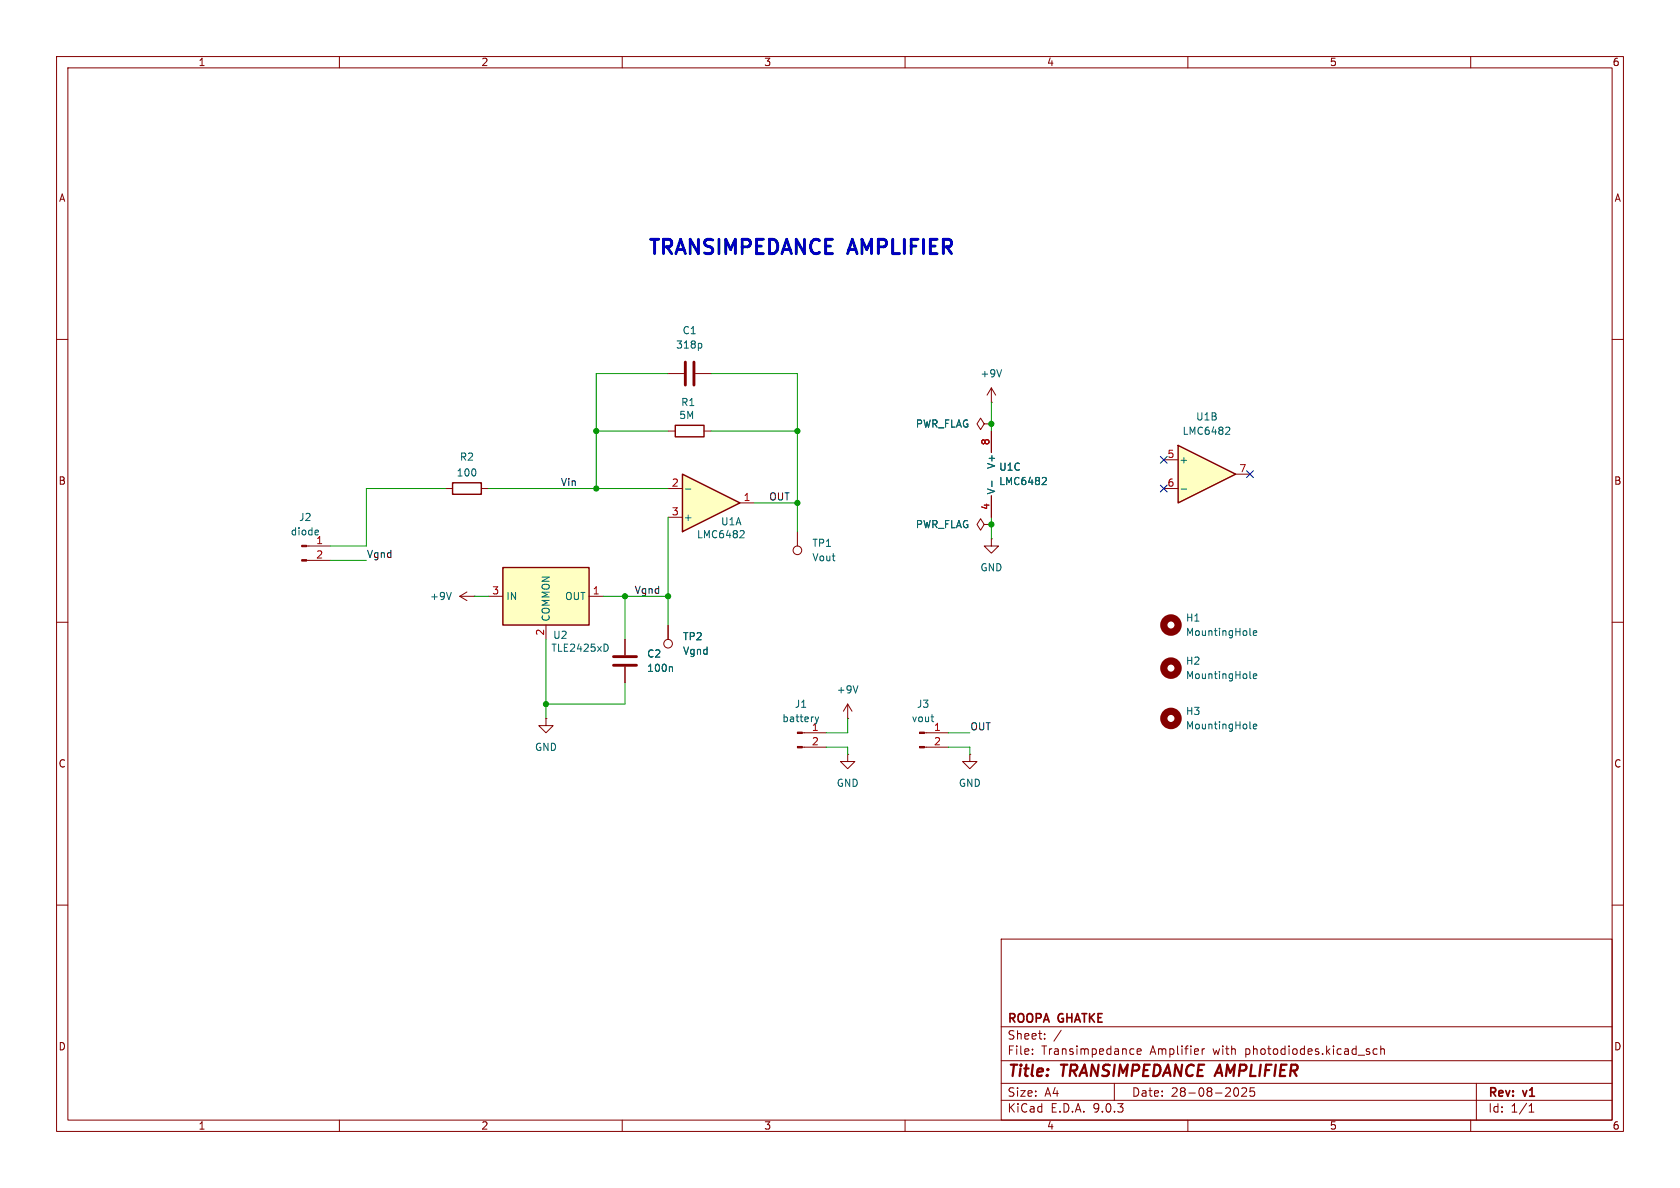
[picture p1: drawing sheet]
<svg xmlns="http://www.w3.org/2000/svg" width="297mm" height="210mm" viewBox="0 0 297 210" stroke-linecap="round" stroke-linejoin="round" font-family="sans-serif">
<g fill="none" stroke="#840000" stroke-width=".18">
<path d="M10 10h277v190h-277zM12 12h273v186h-273zM60 10v2M110 10v2M160 10v2M210 10v2M260 10v2M10 60h2M118.1 66h2.8M118.1 76.2h1.3M122.9 66h2.8M124.5 76.2h1.2"/>
<path d="M174 74.9l-.6-1-.7 1 .7 1 .6-1h1.3M175.3 71.1h.1M175.3 74.9h.1M175.3 68.6v2.5M175.3 76.2v3.8M175.3 68.6l-.8 1.3M175.3 68.6l.7 1.3M285 60h2M54.2 96.5h4.2M54.2 99.1h4.2M78.7 86.4h1.3M85.1 86.4h1.3"/>
<path d="M174 92.7l-.6-1-.7 1 .7 1 .6-1h1.3M175.3 92.7h.1M175.3 95.3v1.2h1.2l-1.2 1.3-1.3-1.3h1.3M175.3 95.3h.1M175.3 87.6v3.8M10 110h2M81.3 105.4l1.2 .8M81.3 105.4h2.5M82.5 104.6l-1.2 .8M83.8 105.4h.1M118.1 110.5v2.5M285 110h2"/>
<path d="M96.5 127v1.3h1.3l-1.3 1.2-1.3-1.2h1.3M96.5 127h.1M10 160h2M177 166h108v32h-108zM285 160h2M60 198v2M110 198v2M160 198v2M177 194.5h108M177 191.5h108M177 187.5h108M177 181.5h108"/>
<path d="M182.5 186.3v.1M182.5 185.5v.1M184.7 183.6v.1M184.7 182.8v.1M187.6 182.1l-1.3 2M197 191.5v3M200 185.4l.5 .1M200.5 186.3l-.5 .1M201 185.9l.7-.1v-.3l-.5-.1-.2 .2 .1 .7h.6M210 198v2M212.5 185.4v1M213 185.4l-.3 .1-.2 .2"/>
<path d="M218.3 192.4l.2-.1a.81 .81 0 0 1 .5 .6 .81 .81 0 0 1-.3 .8h-.4M219.5 192.4l.6-.1 .2 .1 .1 .3-.9 1.1h.9M221.7 192.3h-.7v.7l.2-.1h.5l.1 .3-.1 .5-.2 .1-.5-.1M243.5 185.5l-.5-.1-.3 .3v.4l.2 .2h.6M244.1 185.5l.2-.1 .4 .1v.9M244.1 184.9v1.5M260 198v2M261 191.5v6.5M270.3 196.6h.9M270.3 195.5l.4-.4v1.5"/>
<circle cx="118.1" cy="113.8" r=".76"/>
</g>
<path d="M123.8 60.7l.3 .2v.4l-.3 .2M177.1 65.3l-.4 1.3M56.1 93.7l.2 .3-.6 .1M175.4 85v1M184.4 84.4l.5 .1 .1 .3-.8 .9h.8M79.8 104.7l-.4 1.3" fill="none" stroke="#006464" stroke-width=".18"/>
<path d="M121.2 64v4.1M122.7 64v4.1" fill="none" stroke="#840000" stroke-width=".51"/>
<path d="M119.4 75.2h5.1v2h-5.1zM80 85.3h5.1v2.1h-5.1z" fill="none" stroke="#840000" stroke-width=".25"/>
<g fill="#840000" stroke="#840000" stroke-width=".18">
<path d="M53.3 96.4h.9v.2h-.9z"/>
<path d="M53.3 98.9h.9v.3h-.9z"/>
</g>
<path d="M88.9 100.3h15.2v10.2h-15.2z" fill="#ffffc2"/>
<path d="M88.9 100.3h15.2v10.2h-15.2z" fill="none" stroke="#840000" stroke-width=".25"/>
<path d="M86.4 105.4h2.5M96.5 110.5v2.5M104.1 105.4h2.6M149.9 127h.1M149.9 124.5l-.8 1.2M149.9 124.5l.7 1.2M149.9 124.5v2.5" fill="none" stroke="#840000" stroke-width=".18"/>
<path d="M107.1 113.9a.68 .68 0 0 1 .4 .6 .68 .68 0 0 1-.4 .6M151.7 121.2l-.4 1.3" fill="none" stroke="#006464" stroke-width=".18"/>
<path d="M120.6 83.8l10.2 5.1-10.2 5.1z" fill="#ffffc2"/>
<path d="M120.6 83.8l10.2 5.1-10.2 5.1z" fill="none" stroke="#840000" stroke-width=".25"/>
<g fill="none" stroke="#840000" stroke-width=".18">
<path d="M118.1 91.4h2.5M118.1 86.4h2.5M130.8 88.9h2.5M141 94v2.5M141.8 129.5h4.2M141.8 132.1h4.2M149.9 133.4v1.2h1.2l-1.2 1.3-1.3-1.3h1.3M149.9 133.4h.1"/>
<circle cx="141" cy="97.3" r=".76"/>
</g>
<path d="M121.2 86.5h.9M131 93.8l.4 .1 .2 .3-.8 .9h.8M221 119.8l.2 .2M221 112.2l.2 .1M221.6 119.5l.6-.1-.1-.2-.3-.1-.2 .2v.6h.5M221.6 111.9l.6-.1-.1-.2-.3-.1-.2 .2v.6h.5M144.1 126.7l.3 .9 .3-.9" fill="none" stroke="#006464" stroke-width=".18"/>
<g fill="#840000" stroke="#840000" stroke-width=".18">
<path d="M141 129.4h.8v.3h-.8z"/>
<path d="M141 132h.8v.2h-.8z"/>
</g>
<g fill="none" stroke="#840000" stroke-width="1.3">
<circle cx="207" cy="110.5" r="1.27"/>
<circle cx="207" cy="118.1" r="1.27"/>
</g>
<path d="M208.3 78.7l10.1 5.1-10.1 5.1z" fill="#ffffc2"/>
<path d="M208.3 78.7l10.1 5.1-10.1 5.1z" fill="none" stroke="#840000" stroke-width=".25"/>
<g fill="none" stroke="#840000" stroke-width=".18">
<path d="M175.3 74.9h.1M175.3 76.2v3.8M175.3 92.7h.1M175.3 87.6v3.8M205.7 81.3h2.6M205.7 86.4h2.6M218.4 83.8h2.6M110.5 113v2.8M110.5 117.9v2.8M118.1 110.5v2.5M163.4 129.5h4.2M163.4 132.1h4.2"/>
<path d="M171.4 133.4v1.2h1.3l-1.3 1.3-1.2-1.3h1.2M171.4 133.4h.1"/>
</g>
<path d="M216.9 75.5l.4 .1 .1 .3-.8 .9h.8M175.4 85v1M184.4 84.4l.5 .1 .1 .3-.8 .9h.8M208.8 86.5h1M118.7 117.8l.2 .2v.7M164.6 126.7h.5M221 128.7l.2 .1M221.6 128.4l.6-.1-.1-.2-.3-.1-.2 .2v.6h.5" fill="none" stroke="#006464" stroke-width=".18"/>
<g fill="#840000" stroke="#840000" stroke-width=".18">
<path d="M162.6 129.4h.8v.3h-.8z"/>
<path d="M162.6 132h.8v.2h-.8z"/>
</g>
<circle cx="207" cy="127" r="1.27" fill="none" stroke="#840000" stroke-width="1.3"/>
<path d="M108.5 116.1h4M108.5 117.6h4" fill="none" stroke="#840000" stroke-width=".51"/>
<g fill="none" stroke="#009600" stroke-width=".18">
<path d="M105.4 76.2h12.7M118.1 66h-12.7v20.4M125.7 66h15.3v28M125.7 76.2h15.3M175.3 71.1v5.1M58.4 99.1h6.4M78.7 86.4h-13.9v10.1h-6.4M86.4 86.4h31.7M118.1 91.4v19.1M133.3 88.9h7.7M175.3 91.4v3.9M83.8 105.4h2.6"/>
<path d="M96.5 113v14M106.7 105.4h11.4M110.5 105.4v7.6M110.5 120.7v3.8h-14M146 132.1h3.9v1.3M149.9 127v2.5h-3.9M167.6 129.5h3.8M167.6 132.1h3.8v1.3"/>
</g>
<path d="M205.1 80.7l1.2 1.2M205.1 85.8l1.2 1.2M206.3 80.7l-1.2 1.2M206.3 85.8l-1.2 1.2M220.4 83.2l1.2 1.2M221.6 83.2l-1.2 1.2" fill="none" stroke="#000084" stroke-width=".18"/>
<g fill="#009600" stroke="#009600" stroke-width=".18">
<circle cx="141" cy="76.2" r=".46"/>
<circle cx="175.3" cy="92.7" r=".46"/>
<circle cx="118.1" cy="105.4" r=".46"/>
<circle cx="175.3" cy="74.9" r=".46"/>
<circle cx="141" cy="88.9" r=".46"/>
<circle cx="96.5" cy="124.5" r=".46"/>
<circle cx="105.4" cy="86.4" r=".46"/>
<circle cx="105.4" cy="76.2" r=".46"/>
<circle cx="110.5" cy="105.4" r=".46"/>
</g>
<text font-size="3.5" fill="#0000c2" x="114.3" y="45.7">TRANSIMPEDANCE AMPLIFIER</text>
<g font-size="2.8" fill="#840000">
<text x="178" y="190.9">Title:</text>
<text x="187.7" y="190.9">TRANSIMPEDANCE AMPLIFIER</text>
</g>
<g font-size="2.1" fill="#840000">
<text x="178" y="184">Sheet:</text>
<text x="178" y="181.2">ROOPA</text>
<text x="187.2" y="181.2">GHATKE</text>
<text x="178" y="186.7">File:</text>
<text x="184.1" y="186.7">Transimpedance</text>
<text x="203.4" y="186.7">Amplifier</text>
<text x="214.6" y="186.7">with</text>
<text x="220.4" y="186.7">photodiodes.kicad_sch</text>
<text x="178" y="196.9">KiCad</text>
<text x="178" y="194.1">Size:</text>
<text x="184.7" y="194.1">A4</text>
<text x="185.7" y="196.9">E.D.A.</text>
<text x="193.3" y="196.9">9.0.3</text>
<text x="200" y="194.1">Date:</text>
<text x="207" y="194.1">28-08-2025</text>
<text x="263" y="194.3">Rev:</text>
<text x="263" y="196.9">Id:</text>
<text x="267.1" y="196.9">1/1</text>
<text x="269.4" y="194.3">v1</text>
</g>
<g font-size="1.8" fill="#840000">
<text x="35" y="11.9">1</text>
<text x="85" y="11.9">2</text>
<text x="135" y="11.9">3</text>
<text x="185" y="11.9">4</text>
<text x="235" y="11.9">5</text>
<text x="285" y="11.9">6</text>
<text x="10.3" y="35.9">A</text>
<text x="285.3" y="35.9">A</text>
<text x="10.3" y="85.9">B</text>
<text x="285.3" y="85.9">B</text>
<text x="10.3" y="135.9">C</text>
<text x="285.3" y="135.9">C</text>
<text x="10.3" y="185.9">D</text>
<text x="285.3" y="185.9">D</text>
<text x="35" y="199.9">1</text>
<text x="85" y="199.9">2</text>
<text x="135" y="199.9">3</text>
<text x="185" y="199.9">4</text>
<text x="235" y="199.9">5</text>
<text x="285" y="199.9">6</text>
</g>
<g font-size="1.8" fill="#006464">
<text x="120.6" y="59.3">C1</text>
<text x="119.4" y="61.8">318p</text>
<text x="120.3" y="72">R1</text>
<text x="173.2" y="66.9">+9V</text>
<text x="120" y="74.3">5M</text>
<text x="161.8" y="75.8">PWR_FLAG</text>
<text x="209" y="77.1">LMC6482</text>
<text x="211.4" y="74.5">U1B</text>
<text x="81.2" y="81.6">R2</text>
<text x="176.1" y="83" transform="rotate(-90 176.1 83)">V+</text>
<text x="176.5" y="83.4">U1C</text>
<text x="208.4" y="82.1">+</text>
<text x="80.6" y="84.4">100</text>
<text x="176.1" y="87.5" transform="rotate(-90 176.1 87.5)">V-</text>
<text x="176.5" y="86">LMC6482</text>
<text x="51.3" y="94.8">diode</text>
<text x="52.8" y="92.3">J2</text>
<text x="120.8" y="92.3">+</text>
<text x="123.1" y="95.4">LMC6482</text>
<text x="127.4" y="93.1">U1A</text>
<text x="161.8" y="93.6">PWR_FLAG</text>
<text x="55.8" y="96.3">1</text>
<text x="143.5" y="96.9">TP1</text>
<text x="143.5" y="99.4">Vout</text>
<text x="173.2" y="101.2">GND</text>
<text x="75.9" y="106.3">+9V</text>
<text x="89.4" y="106.3">IN</text>
<text x="99.8" y="106.3">OUT</text>
<text x="97.4" y="110" transform="rotate(-90 97.4 110)">COMMON</text>
<text x="97.7" y="113.1">U2</text>
<text x="120.7" y="113.4">TP2</text>
<text x="209.6" y="110.1">H1</text>
<text x="209.6" y="112.6">MountingHole</text>
<text x="97.4" y="115.4">TLE2425xD</text>
<text x="114.3" y="116.4">C2</text>
<text x="114.3" y="119">100n</text>
<text x="120.7" y="115.9">Vgnd</text>
<text x="209.6" y="117.7">H2</text>
<text x="140.4" y="125.3">J1</text>
<text x="147.8" y="122.8">+9V</text>
<text x="162" y="125.3">J3</text>
<text x="209.6" y="120.2">MountingHole</text>
<text x="138.2" y="127.9">battery</text>
<text x="143.4" y="129.3">1</text>
<text x="161.1" y="127.9">vout</text>
<text x="165" y="129.3">1</text>
<text x="209.6" y="126.6">H3</text>
<text x="209.6" y="129.1">MountingHole</text>
<text x="94.5" y="132.9">GND</text>
<text x="147.8" y="139.3">GND</text>
<text x="169.4" y="139.3">GND</text>
</g>
<g font-size="1.8" fill="#a90000">
<text x="175" y="78.8" transform="rotate(-90 175 78.8)">8</text>
<text x="206.3" y="81">5</text>
<text x="219" y="83.6">7</text>
<text x="118.7" y="86.1">2</text>
<text x="131.4" y="88.6">1</text>
<text x="206.3" y="86.1">6</text>
<text x="118.7" y="91.2">3</text>
<text x="175" y="90.2" transform="rotate(-90 175 90.2)">4</text>
<text x="55.8" y="98.8">2</text>
<text x="86.9" y="105.2">3</text>
<text x="104.7" y="105.2">1</text>
<text x="96.3" y="112.5" transform="rotate(-90 96.3 112.5)">2</text>
<text x="143.4" y="131.8">2</text>
<text x="165" y="131.8">2</text>
</g>
<g font-size="1.8" fill="#0f0f0f">
<text x="99.1" y="86">Vin</text>
<text x="135.9" y="88.6">OUT</text>
<text x="64.8" y="98.7">Vgnd</text>
<text x="112.1" y="105.1">Vgnd</text>
<text x="171.4" y="129.2">OUT</text>
</g>
</svg>
